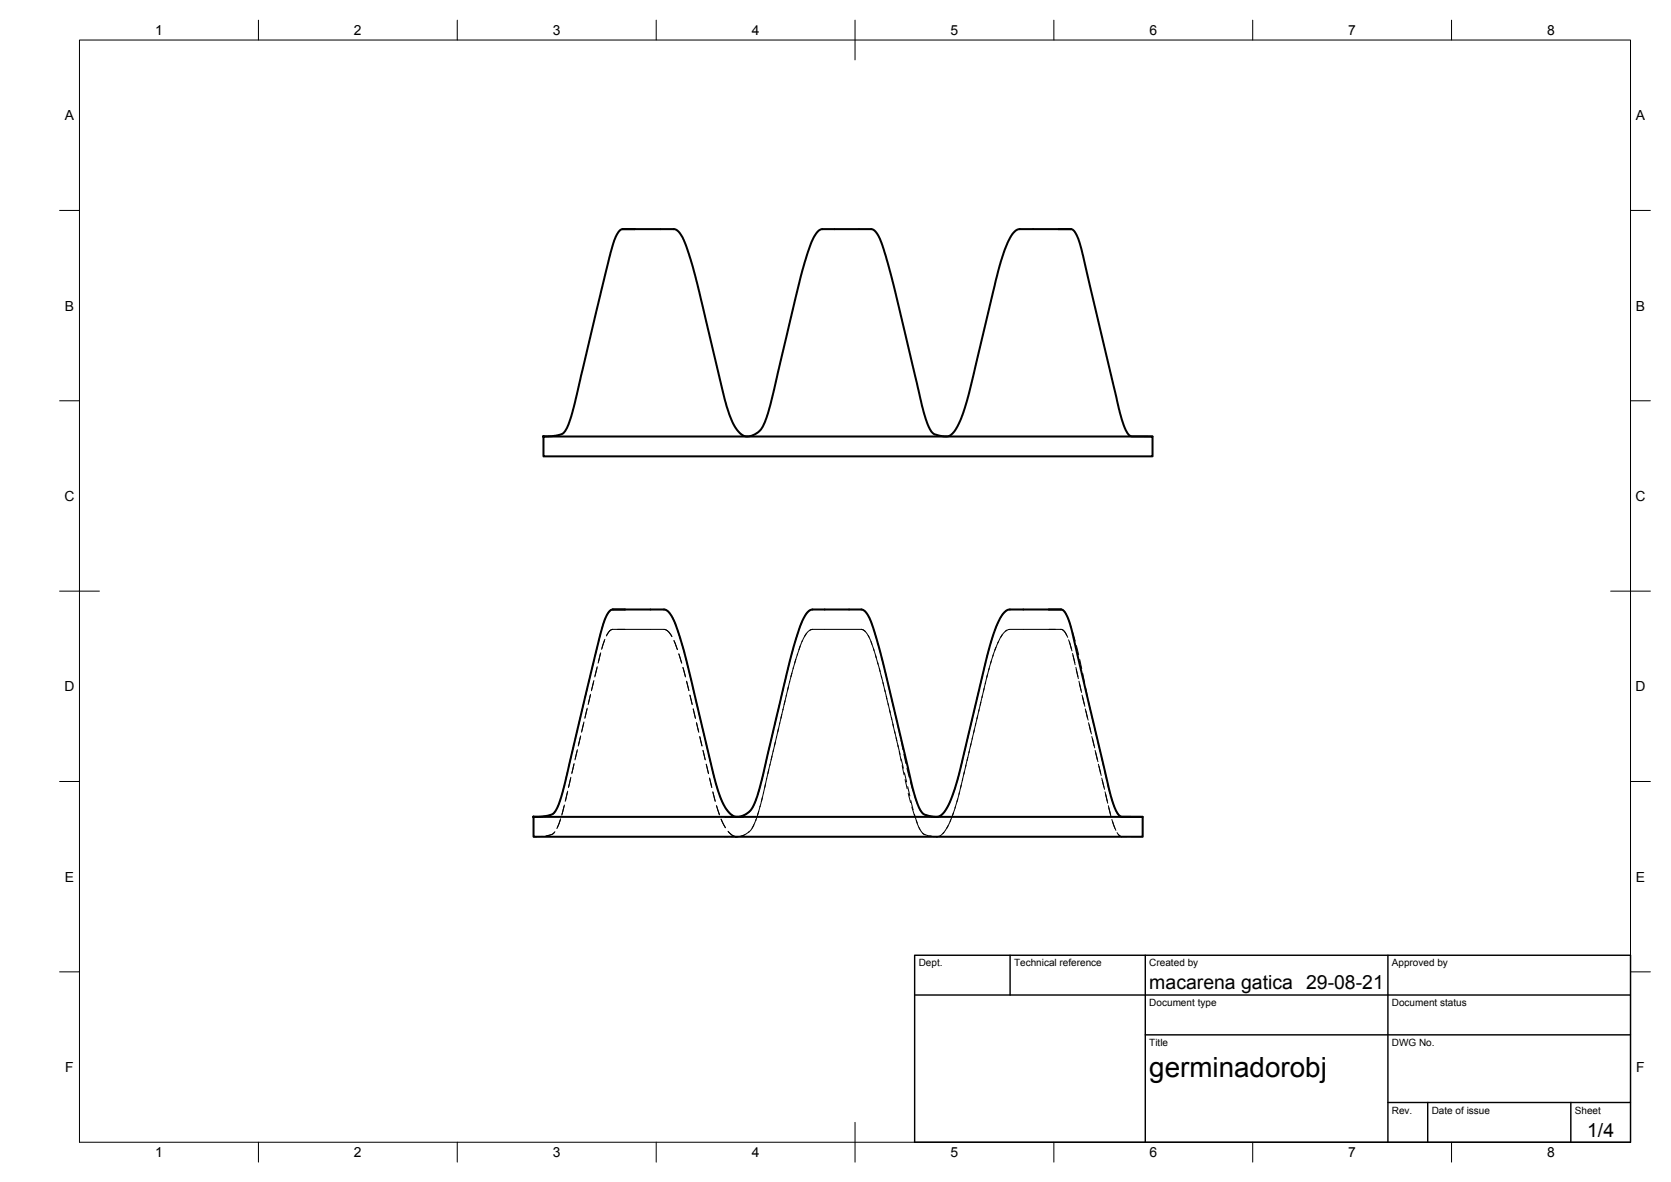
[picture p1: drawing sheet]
<svg xmlns="http://www.w3.org/2000/svg" width="420mm" height="297mm" viewBox="0 0 420 297" stroke-linecap="round" stroke-linejoin="round" font-family="sans-serif">
<!-- layer: Visible -->
<path d="M269.3 57.6l.7 .3 .7 1.1 1.3 3.8 8.5 36.2a32.2 32.2 0 0 0 3 9.9l.6 .6 .5 .2h5.2M269.3 57.6h-12.9a3.8 3.8 0 0 0-2.7 2.7l-1.4 3.3-1.4 4.7-5.8 24.4a85.8 85.8 0 0 1-3.3 12 8.6 8.6 0 0 1-3.1 4.8 5.3 5.3 0 0 1-4.5-1l-.3-.5a29.2 29.2 0 0 1-2.5-8l-6.8-28.7-2.3-8.2a9.7 9.7 0 0 0-2.6-5.3l-.5-.2h-12.6a4.4 4.4 0 0 0-2.5 3 105.4 105.4 0 0 0-4.6 16.5l-4.9 20.8-1.8 6.9-.9 2.3-.7 1-1.5 1.1-1.8 .5-1.2-.4-1.3-1.2-1.1-1.7-1-2.5-1-3.4-5.6-23.4a92.1 92.1 0 0 0-5-17.3l-1-1.5-1.2-.7-13.3 .1a6.6 6.6 0 0 0-2.2 4.1l-2.8 11.1-6.8 28.7-1.6 5.3a3.4 3.4 0 0 1-3.6 2.7l-2.5 .1M136.7 109.7h153.1v5h-153.1zM134.2 205.3h153.1v5h-153.1zM134.2 205.3l2.7-.2a3.4 3.4 0 0 0 3.5-2.8l1.5-5.1 9.1-38.1 1-3.1 .6-1.5 .6-.8 .7-.5h13.1a4.4 4.4 0 0 1 2.6 3 112.9 112.9 0 0 1 4.6 16.5l4.9 20.8 1.4 5.2 1 2.7 1.3 2.1 1.4 1.4 1.1 .4 1.9-.5 1.4-1 .9-1.3 .8-2.1 1.6-6 5.1-21.7a89.7 89.7 0 0 1 5-17.3l.5-.7a2.46 2.46 0 0 1 1.8-1.5h12.5a4.3 4.3 0 0 1 2.2 3l2.9 9.8 5.8 24.3a89 89 0 0 0 2.8 11.3l1.1 2.2a2.96 2.96 0 0 0 2.7 1.4 3.1 3.1 0 0 0 3.7-2.1l1.6-3.6a99.2 99.2 0 0 0 3.5-13l5.1-21.7 1.8-6a10.1 10.1 0 0 1 3.1-5.4l.7-.2h13l.5 .1 .6 .7 .9 1.9 .7 2.5 8.5 36.2a32.8 32.8 0 0 0 3 9.9l.6 .6 .5 .2h5.2" fill="none" stroke="#000" stroke-width=".51"/>
<g fill="#000" stroke="#000" stroke-width=".25">
<circle cx="136.6" cy="109.7" r=".24"/>
<circle cx="134.1" cy="205.3" r=".24"/>
</g>
<!-- layer: Oculto -->
<g fill="none" stroke="#000" stroke-width=".25">
<path d="M151 159.1l-.5 2.3M152.1 155.7l-.8 2.2M154.1 158.2l-.8 .3-.8 1.3M154.1 158.2l-.7 .2-.8 1.2M154.1 158.2h12.8M154.1 153.2l-.7 .2-.8 1.2M166.9 158.2h.2a2.98 2.98 0 0 1 1.8 1.7M166.9 158.2h.1a2.92 2.92 0 0 1 2 1.8M166.9 153.2l.7 .2 .8 .7M169 155.1l1 2.2M170.4 158.5l.7 2.2M200.6 159.2l-.7 2.3"/>
<path d="M201.8 155.9l-.8 2.2M202.8 159.2l-1.1 2M204 153.2l-.9 .6-.7 1M204.3 158.2h-.4a3.4 3.4 0 0 0-1.6 1.8M204.3 158.2l-.6 .2M204.3 158.2h12.3M216.6 158.2l1 .5M216.6 158.2l.5 .1 .5 .5 .9 1.3M216.6 153.2l.6 .2 .6 .6M218.3 159.7l.9 2.2M218.4 155l1 2.2M219.7 158.3l.7 2.3"/>
<path d="M249.8 159.5l-.8 2.3M251.1 156.2l-1 2.2M252 159.5l-1.1 2.1M252.8 158.6l1.1-.4h12.9l.8 .4 .9 1.6M253.2 158.4l-.9 .8-.7 1M253.2 153.4l-.8 .7-.8 1.1M266.6 158.2l.8 .2 .8 1.3M266.8 153.2l.7 .3 .6 .8M268.6 155.4l.7 2.3M269.7 158.8l.6 2.3M146 179.9l-.5 2.4M146.8 176.5l-.5 2.3"/>
<path d="M147.6 178.2l-.6 2.3M147.7 178l-.6 2.3M147.7 173l-.6 2.3M148.4 174.7l-.5 2.4M148.5 174.5l-.6 2.3M148.5 169.5l-.6 2.3M149.3 171.3l-.6 2.3M149.3 171l-.5 2.3M149.3 166l-.5 2.3M150.1 167.8l-.6 2.3M150.2 167.5l-.6 2.3M150.2 162.5l-.6 2.4"/>
<path d="M150.9 164.3l-.5 2.4M151 164.1l-.5 2.3M152 160.9l-.7 2.3M152.1 160.7l-.7 2.2M169.4 161l.9 2.2M169.5 161l.8 2.3M170.7 164.3l.7 2.3M170.7 164.4l.7 2.3M171.5 161.8l.6 2.4M171.7 167.7l.6 2.3M171.7 167.8l.7 2.3M172.4 165.3l.6 2.3"/>
<path d="M172.6 171.2l.6 2.3M172.7 171.3l.5 2.3M173.2 168.8l.6 2.3M173.5 174.7l.5 2.3M173.5 174.7l.6 2.4M174.1 172.3l.5 2.3M174.3 178.1l.5 2.4M174.3 178.2l.6 2.3M174.9 175.7l.6 2.3M175.7 179.2l.6 2.3M195.3 180l-.5 2.3M196.1 176.5l-.5 2.3"/>
<path d="M196.9 178.2l-.9 3.7M196.9 173l-.5 2.4M197.4 176.1l-.6 2.3M197.7 174.7l-.5 2.3M197.8 169.6l-.6 2.3M198.2 172.6l-.5 2.3M198.6 171.3l-.6 2.3M198.6 166.1l-.6 2.3M199.1 169.2l-.6 2.3M199.5 167.8l-.6 2.3M199.5 162.6l-.6 2.3M200.1 165.7l-.7 2.3"/>
<path d="M200.5 164.4l-.7 2.3M201.2 162.3l-.8 2.3M201.7 161l-.8 2.3M219 161.2l.8 2.3M219.6 163l.7 2.3M220.1 164.6l.7 2.3M220.7 166.4l.6 2.3M220.7 161.7l.7 2.3M221.1 168l.6 2.4M221.6 169.9l.6 2.3M221.7 165.2l.5 2.3M222 171.5l.6 2.3"/>
<path d="M222.5 173.4l.5 2.3M222.5 168.6l.6 2.4M222.8 175l.6 2.3M223.3 176.8l.6 2.3M223.4 172.1l.5 2.3M223.7 178.5l.5 2.3M224.2 175.6l.5 2.3M225 179.1l.6 2.3M245.3 176.8l-.5 2.4M245.8 179.9l-.5 2.4M246.2 178.4l-.6 2.3M246.2 173.4l-.6 2.3"/>
<path d="M246.6 176.5l-.5 2.3M247 174.9l-.6 2.3M247 169.9l-.6 2.3M247.5 173l-.6 2.3M247.8 171.4l-.5 2.3M247.8 166.4l-.5 2.3M248.3 169.5l-.6 2.3M248.7 167.9l-.6 2.4M248.7 162.9l-.6 2.4M249.3 166.1l-.7 2.3M249.8 164.5l-.8 2.3M250.4 162.7l-.8 2.2"/>
<path d="M251.1 161.2l-1 2.2M268.7 160.8l.7 2.3M268.9 161.3l.6 2.3M269.7 164.2l.6 2.3M269.8 164.7l.5 2.4M270.5 167.7l.5 2.3M270.6 168.2l.5 2.3M270.7 162.2l.5 2.4M271.3 171.2l.5 2.3M271.4 171.7l.5 2.3M271.5 165.7l.5 2.3M272.1 174.7l.5 2.3"/>
<path d="M272.2 175.2l.6 2.3M272.2 169.2l.5 2.4M272.9 178.1l.5 2.4M272.9 172.7l.5 2.4M273 178.7l.6 2.3M273.7 176.2l.5 2.3M274.4 179.7l.6 2.3M141.9 197.3l-.6 2.3M142.7 199.1l-.6 2.3M142.7 193.8l-.5 2.4M142.7 198.8l-.5 2.4M143.5 195.6l-.6 2.3"/>
<path d="M143.5 195.3l-.5 2.4M143.5 190.4l-.5 2.3M144.3 192.1l-.5 2.3M144.4 191.9l-.6 2.3M144.4 186.9l-.6 2.3M145.2 188.4l-.6 2.6M145.2 183.4l-.6 2.3M145.9 185.2l-.5 2.3M146 184.9l-.5 2.3M146.8 181.4l-.6 2.6M175.1 181.6l.6 2.3M175.2 181.7l.5 2.3"/>
<path d="M175.9 185.1l.6 2.3M176 185.2l.5 2.3M176.6 182.7l.5 2.3M176.7 188.6l.6 2.3M176.8 188.6l.5 2.4M177.4 186.2l.5 2.3M177.6 192l.5 2.4M177.6 192.1l.6 2.3M178.2 189.6l.6 2.3M178.4 195.5l.5 2.3M178.4 195.6l.6 2.3M179 193.1l.6 2.3"/>
<path d="M179.2 199l.6 2.3M179.3 199.1l.6 2.3M179.9 196.6l.7 2.2M181 200l.9 2.2M191.2 197.4l-.7 2.3M192 199.1l-.6 2.3M192 193.9l-.5 2.3M192.5 197l-.5 2.3M192.8 195.6l-.5 2.3M192.8 190.4l-.5 2.4M193.3 193.5l-.6 2.3M193.6 192.1l-.5 2.3"/>
<path d="M193.7 187l-.6 2.3M194.5 183.5l-.6 2.3M195.3 185.2l-1.7 7.1M195.7 183.1l-.5 2.3M196.1 181.7l-.6 2.3M224.1 180.3l.6 2.3M224.5 181.9l.5 2.4M224.9 183.8l.6 2.3M225.3 185.4l.5 2.3M225.8 187.2l.5 2.4M225.8 182.6l.5 2.3M226.1 188.9l.5 2.3"/>
<path d="M226.6 186.1l.4 2.3M226.6 190.7l.5 2.3M226.8 192.4l.5 2.3M227.3 189.6l.5 2.3M227.4 194.2l.6 2.3M227.6 195.9l.5 2.3M228 193l.6 2.4M228.2 197.7l.6 2.3M228.4 199.4l.6 2.3M228.9 196.5l.7 2.3M229.9 199.9l.8 2.3M240.3 197.7l-.8 2.2"/>
<path d="M241.2 199.2l-.6 2.3M241.2 194.2l-.6 2.3M241.7 197.3l-.6 2.3M242.1 195.8l-.6 2.3M242.1 190.7l-.6 2.4M242.5 193.9l-.5 2.3M242.9 192.3l-.6 2.3M242.9 187.3l-.6 2.3M243.3 190.4l-.5 2.3M243.7 183.8l-.5 2.3M244.2 186.9l-1 4.2M244.5 185.3l-.5 2.3"/>
<path d="M244.5 180.3l-.5 2.3M245 183.4l-.6 2.3M245.3 181.8l-.5 2.4M273.7 181.6l.6 2.3M273.9 182.1l.5 2.4M274.5 185.1l.6 2.3M274.7 185.6l.6 2.3M275.3 183.2l.5 2.3M275.4 188.6l.5 2.3M275.5 189.1l.6 2.3M276.1 186.7l.5 2.3M276.2 192.1l.5 2.3"/>
<path d="M276.3 192.6l.6 2.3M276.9 190.1l.6 2.4M277 195.5l.6 2.3M277.2 196.1l.5 2.3M277.7 193.6l.5 2.3M277.9 199l.5 2.3M278 199.5l.5 2.4M278.5 197.1l.6 2.3M136.3 210.2l-2.1 .1 1.8-.1M136.3 205.2l-2.1 .1M139.4 209.2a2.64 2.64 0 0 1-2.2 .9M139.5 209a2.52 2.52 0 0 1-2 1"/>
<path d="M139.6 204a2.4 2.4 0 0 1-2.1 1M140.9 206l-.9 2.2M141 205.7l-.9 2.3M141 200.8l-.9 2.2M141.8 202.6l-.6 2.3M141.9 202.3l-.6 2.3M180.1 202.4l.8 2.3M180.2 202.5l.7 2.3M181.3 205.8l1.1 2.1M181.3 205.9l1.1 2.1M182.2 210.3h.8M182.2 205.3h2.4h-2.3h.1"/>
<path d="M182.5 203.2l.7 .9 .9 .8M183 208.9l1.1 1 .9 .3M183.1 209l1.1 .9 .9 .4M183.6 205.3h1.7M183.9 210.3h1.6h-.7M185.7 205.3h1.2zM187.2 209.8l-.9 .3-1.3 .2h.3M188.3 209l-.9 .7-1.1 .4M188.5 203.9l-.8 .6-1.2 .6M189.6 207.2l-.8 1.3-.6 .7M190.1 206l-1 2.1M190.2 200.8l-1 2.2"/>
<path d="M190.8 203.9l-.8 2.3M191.1 202.6l-.6 2.2M191.7 200.4l-.6 2.3M229 201.2l.6 2.3M229.3 202.8l.7 2.3M229.9 204.6l.8 2.3M230.4 206.2l.9 2.2M231.1 208l.1 .2a2.53 2.53 0 0 0 1.4 1.5M231.2 203.3a2.61 2.61 0 0 0 1.7 1.6M232 209.4l.5 .3 1.7 .5M233.8 210.1l1.6 .2 .7-.1M237.4 209.2l-.2 .1a2.31 2.31 0 0 1-1.7 1h-.1"/>
<path d="M237.4 204.2l-.2 .2a2.31 2.31 0 0 1-1.7 .9l-1.5-.2M238.4 207.5l-1.3 2M239.1 206l-1.1 2.2M239.1 201l-1.1 2.2M239.8 204.2l-.9 2.2M240.3 202.7l-.8 2.2M240.8 200.8l-.7 2.3M278.7 202.5l.6 2.3M278.8 203l.6 2.3M279.4 200.6l.8 2.2M279.6 205.9l.8 2.3M279.7 206.4l.9 2.3"/>
<path d="M280.7 203.9l.1 .3a1.48 1.48 0 0 0 1.6 1.1M280.9 209.2l.6 .8 .6 .3M281.2 209.7l.7 .5 1.5 .1M282.3 205.3h-.2h2.1M282.8 205.3h2.4M283.5 205.3h2.4M284.6 210.3h2.7M285.4 205.3h1.9"/>
</g>
<!-- layer: Border -->
<g fill="none" stroke="#000" stroke-width=".25">
<path d="M20 10.1h390v276.9h-390zM65 5.1v5M115 5.1v5M165 5.1v5M215 5.1v10M265 5.1v5M315 5.1v5M365 5.1v5M15 52.9h5M410 52.9h5M15 100.7h5M410 100.7h5"/>
<path d="M15 148.6h10M405 148.6h10M15 196.4h5M410 196.4h5M15 244.2h5M410 244.2h5M65 287v5M115 287v5M165 287v5M215 282.1v9.9M265 287v5M315 287v5"/>
<path d="M365 287v5"/>
</g>
<!-- layer: TitleBlock -->
<path d="M230 240.1h180v46.9h-180zM230 250h180M254 240.1v9.9M288 240.1v46.9M349 240.1v46.9M288 260.1h122M349 277.1h61M359 277.1v9.9M395 277.1v9.9" fill="none" stroke="#000" stroke-width=".36"/>
<text font-size="7" x="289" y="270.6">germinadorobj</text>
<g font-size="4.9">
<text x="289" y="248.5">macarena gatica 29-08-21</text>
<text x="399.1" y="285.7">1/4</text>
</g>
<g font-size="3.5">
<text x="39" y="8.8">1</text>
<text x="89" y="8.8">2</text>
<text x="139" y="8.8">3</text>
<text x="189" y="8.8">4</text>
<text x="239" y="8.8">5</text>
<text x="289" y="8.8">6</text>
<text x="339" y="8.8">7</text>
<text x="389" y="8.8">8</text>
<text x="16.3" y="30.2">A</text>
<text x="411.3" y="30.2">A</text>
<text x="16.3" y="78">B</text>
<text x="411.3" y="78">B</text>
<text x="16.2" y="125.9">C</text>
<text x="411.2" y="125.9">C</text>
<text x="16.2" y="173.7">D</text>
<text x="411.2" y="173.7">D</text>
<text x="16.3" y="221.6">E</text>
<text x="411.3" y="221.6">E</text>
<text x="16.4" y="269.4">F</text>
<text x="411.4" y="269.4">F</text>
<text x="39" y="290.8">1</text>
<text x="89" y="290.8">2</text>
<text x="139" y="290.8">3</text>
<text x="189" y="290.8">4</text>
<text x="239" y="290.8">5</text>
<text x="289" y="290.8">6</text>
<text x="339" y="290.8">7</text>
<text x="389" y="290.8">8</text>
</g>
<g font-size="2.5">
<text x="231" y="242.9">Dept.</text>
<text x="255" y="242.9">Technical reference</text>
<text x="289" y="242.9">Created by</text>
<text x="350" y="242.9">Approved by</text>
<text x="289" y="252.8">Document type</text>
<text x="350" y="252.8">Document status</text>
<text x="289" y="262.9">Title</text>
<text x="350" y="262.9">DWG No.</text>
<text x="350" y="279.9">Rev.</text>
<text x="360" y="279.9">Date of issue</text>
<text x="396" y="279.9">Sheet</text>
</g>
</svg>
